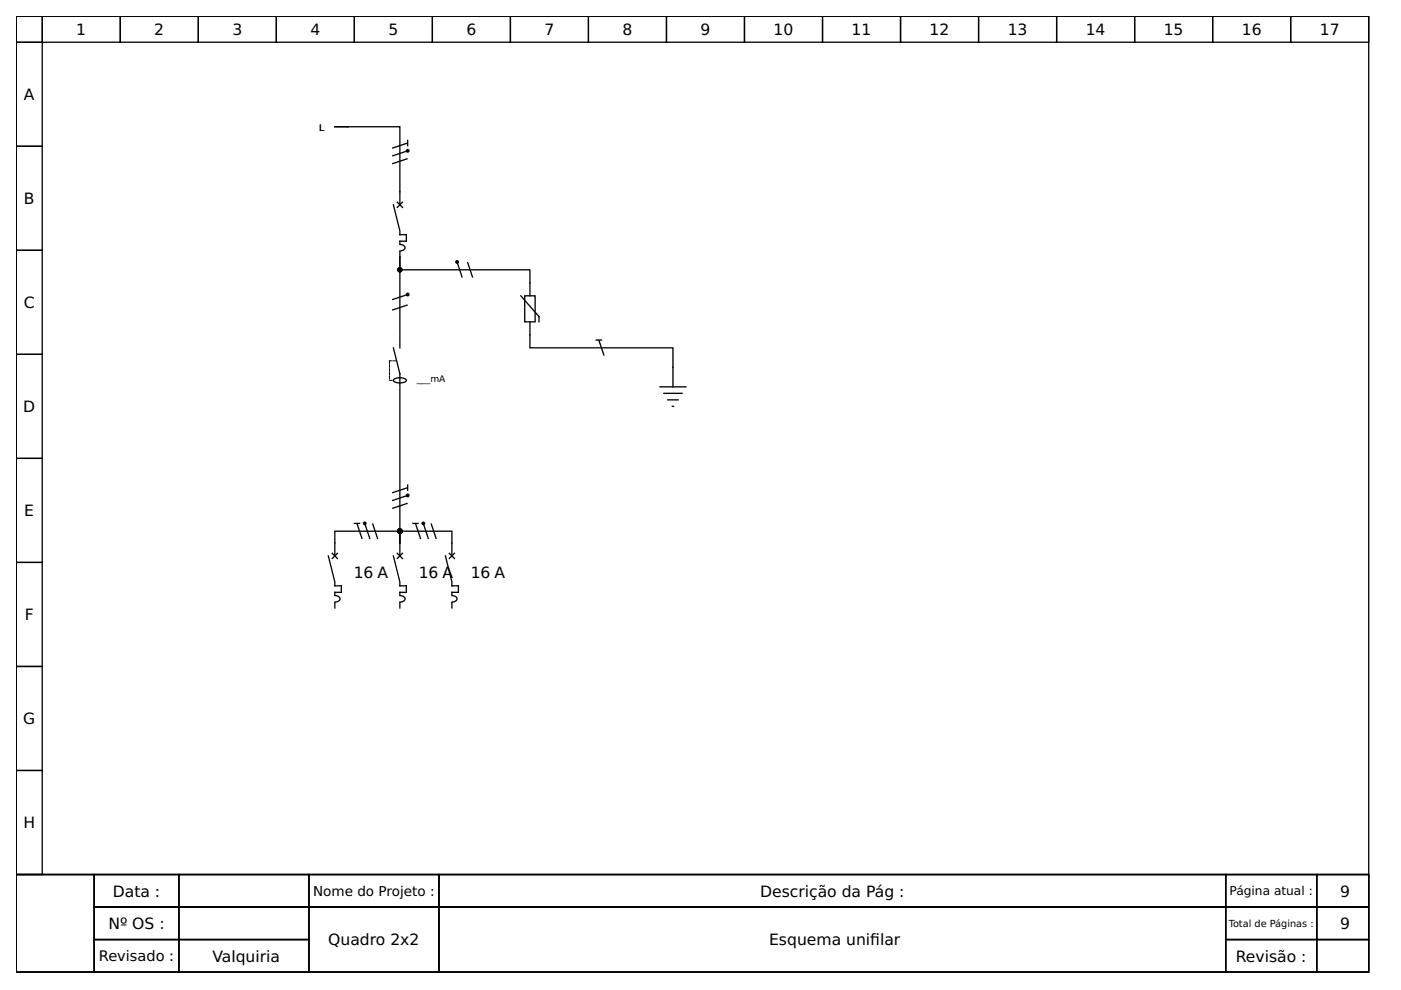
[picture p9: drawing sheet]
<svg xmlns="http://www.w3.org/2000/svg" width="297mm" height="210mm" viewBox="0 0 297 210" stroke-linecap="round" stroke-linejoin="round" font-family="sans-serif">
<g fill="none" stroke="#000" stroke-width=".28">
<path d="M3.4 3.4h286.8v182h-286.8zM3.4 3.4h5.6v5.6h-5.6zM3.4 9h5.6v22h-5.6zM9 3.4h16.5v5.6h-16.5zM25.5 3.4h16.5v5.6h-16.5zM42 3.4h16.6v5.6h-16.6zM58.6 3.4h16.5v5.6h-16.5zM75.1 3.4h16.6v5.6h-16.6zM91.7 3.4h16.5v5.6h-16.5zM108.2 3.4h16.6v5.6h-16.6zM124.8 3.4h16.5v5.6h-16.5zM141.3 3.4h16.5v5.6h-16.5z"/>
<path d="M157.8 3.4h16.6v5.6h-16.6zM174.4 3.4h16.5v5.6h-16.5zM190.9 3.4h16.6v5.6h-16.6zM207.5 3.4h16.5v5.6h-16.5zM224 3.4h16.6v5.6h-16.6zM240.6 3.4h16.5v5.6h-16.5zM257.1 3.4h16.6v5.6h-16.6zM273.7 3.4h16.5v5.6h-16.5zM3.4 31h5.6v22.1h-5.6zM71 26.9h13.8v16.5M86.4 29.8v1.1M86.4 30.3l-3.3 1.1"/>
<path d="M86.4 32l-3.3 1.1M86.4 33.6l-3.3 1.1M3.4 53.1h5.6v22h-5.6zM83.4 43.4l1.4 5.5v.9h1.4v1.3h-1.4v.6M84.2 42.9l1.1 1.1M84.8 51.8a.82 .82 0 0 1 1 1l-.6 .4h-.4M84.8 53.3v1.1M84.8 54.4v2.8h27.6v5.5M84.8 54.4v16.3M85.3 42.9l-1.1 1.1M96.9 55.6l1.1 3.3M99.1 55.6l1.1 3.3"/>
<path d="M3.4 75.1h5.6v22.1h-5.6zM83.4 73.8l1.4 5.5v2.7M84.8 71v2.8M86.4 62.4l-3.3 1.1M86.4 64.7l-3.3 1.1M110.4 62.7l3.9 4.4v1.1M111.2 62.7h2.3v5.5h-2.3zM112.4 68.2v5.6h30.3v8.2M126.4 72.1h1.1M127 72.1l1.1 3.3M3.4 97.2h5.6v22h-5.6zM83.5 80.4a2.23 2.23 0 0 1 2.7 .2 2 2 0 0 1-2.8 0z"/>
<path d="M84.8 82.3v32.8M139.9 82h5.5M140.8 83.4h3.8M141.6 84.8h2.2M142.5 86.2h.3M3.4 119.2h5.6v22.1h-5.6zM69.6 117.9l1.4 5.5v.8h1.4v1.4h-1.4v.5M70.4 117.3l1.1 1.1M71.5 117.3l-1.1 1.1M75.1 111h1.1M75.7 111l1.1 3.3M77.3 111l1.1 3.3"/>
<path d="M79 111l1.1 3.3M83.4 117.9l1.4 5.5v.8h1.4v1.4h-1.4v.5M84.2 117.3l1.1 1.1M84.8 115.1v2.8M84.8 115.1v-2.5h11v5.3M84.8 115.1v-2.5h-13.8v5.3M85.3 117.3l-1.1 1.1M86.4 103.4l-3.3 1.1M86.4 102.8v1.1M86.4 105l-3.3 1.1M86.4 106.7l-3.3 1.1M87.5 111h1.1"/>
<path d="M88.1 111l1.1 3.3M89.7 111l1.1 3.3M91.4 111l1.1 3.3M94.4 117.9l1.4 5.5v.8h1.4v1.4h-1.4v.5M95.3 117.3l1.1 1.1M96.4 117.3l-1.1 1.1M71 126.3a.82 .82 0 0 1 1 .9l-.6 .4-.4 .1M71 127.8v1.1M84.8 126.3a.82 .82 0 0 1 1 .9l-.6 .4-.4 .1M84.8 127.8v1.1M95.8 126.3a.82 .82 0 0 1 1 .9l-.6 .4-.4 .1M95.8 127.8v1.1"/>
<path d="M3.4 141.3h5.6v22.1h-5.6zM3.4 163.4h5.6v22h-5.6zM3.4 185.4h286.8v20.7h-286.8zM3.4 185.4h16.6v20.7h-16.6zM20 185.4h17.9v6.9h-17.9zM20 192.3h17.9v6.9h-17.9zM20 199.2h17.9v6.9h-17.9zM37.9 185.4h27.6v6.9h-27.6zM37.9 192.3h27.6v6.9h-27.6zM37.9 199.2h27.6v6.9h-27.6zM65.5 185.4h27.6v6.9h-27.6zM65.5 192.3h27.6v13.8h-27.6z"/>
<path d="M93.1 185.4h166.8v6.9h-166.8zM93.1 192.3h166.8v13.8h-166.8zM259.9 185.4h19.3v6.9h-19.3zM259.9 192.3h19.3v6.9h-19.3zM259.9 199.2h19.3v6.9h-19.3zM279.2 185.4h11v6.9h-11zM279.2 192.3h11v6.9h-11zM279.2 199.2h11v6.9h-11z"/>
</g>
<path d="M82.6 76.5h1.4M82.6 76.5v4.1M83.1 80.6h-.5" fill="none" stroke="#000" stroke-width=".21" stroke-dasharray=".6 .3"/>
<g fill="#000">
<circle cx="86.4" cy="32" r=".41"/>
<circle cx="96.9" cy="55.6" r=".41"/>
<circle cx="86.4" cy="62.4" r=".41"/>
<circle cx="77.3" cy="111" r=".41"/>
<circle cx="86.4" cy="105" r=".41"/>
<circle cx="89.7" cy="111" r=".41"/>
</g>
<g fill="#000" stroke="#000" stroke-width=".28">
<circle cx="84.8" cy="57.2" r=".41"/>
<circle cx="84.8" cy="112.6" r=".41"/>
</g>
<g font-size="3.3">
<text x="16.2" y="7.4">1</text>
<text x="32.7" y="7.4">2</text>
<text x="49.3" y="7.4">3</text>
<text x="65.8" y="7.4">4</text>
<text x="82.3" y="7.4">5</text>
<text x="98.9" y="7.4">6</text>
<text x="115.4" y="7.4">7</text>
<text x="132" y="7.4">8</text>
<text x="148.5" y="7.4">9</text>
<text x="164" y="7.4">10</text>
<text x="180.6" y="7.4">11</text>
<text x="197.1" y="7.4">12</text>
<text x="213.6" y="7.4">13</text>
<text x="230.2" y="7.4">14</text>
<text x="246.7" y="7.4">15</text>
<text x="263.3" y="7.4">16</text>
<text x="279.8" y="7.4">17</text>
<text x="5.1" y="21.2">A</text>
<text x="5.1" y="43.3">B</text>
<text x="5" y="65.3">C</text>
<text x="4.9" y="87.4">D</text>
<text x="5.1" y="109.5">E</text>
<text x="75" y="122.6">16 A</text>
<text x="88.8" y="122.6">16 A</text>
<text x="99.8" y="122.6">16 A</text>
<text x="5.2" y="131.5">F</text>
<text x="4.9" y="153.6">G</text>
<text x="5" y="175.6">H</text>
<text x="23.9" y="190.1">Data :</text>
<text x="161.2" y="190.1">Descrição da Pág :</text>
<text x="284.2" y="190.1">9</text>
<text x="23" y="197">Nº OS :</text>
<text x="284.2" y="197">9</text>
<text x="45" y="203.9">Valquiria</text>
<text x="69.6" y="200.4">Quadro 2x2</text>
<text x="163.1" y="200.4">Esquema uniflar</text>
<text x="184.5" y="200.4">i</text>
<text x="262" y="203.9">Revisão :</text>
</g>
<text font-size="3.1" x="21" y="203.8">Revisado :</text>
<text font-size="2.9" x="66.4" y="189.9">Nome do Projeto :</text>
<text font-size="2.6" x="260.7" y="189.8">Página atual :</text>
<text font-size="2.1" x="260.5" y="196.5">Total de Páginas :</text>
<g font-size="1.9">
<text x="67.7" y="27.7">L</text>
<text x="88.4" y="81.1">___mA</text>
</g>
</svg>
